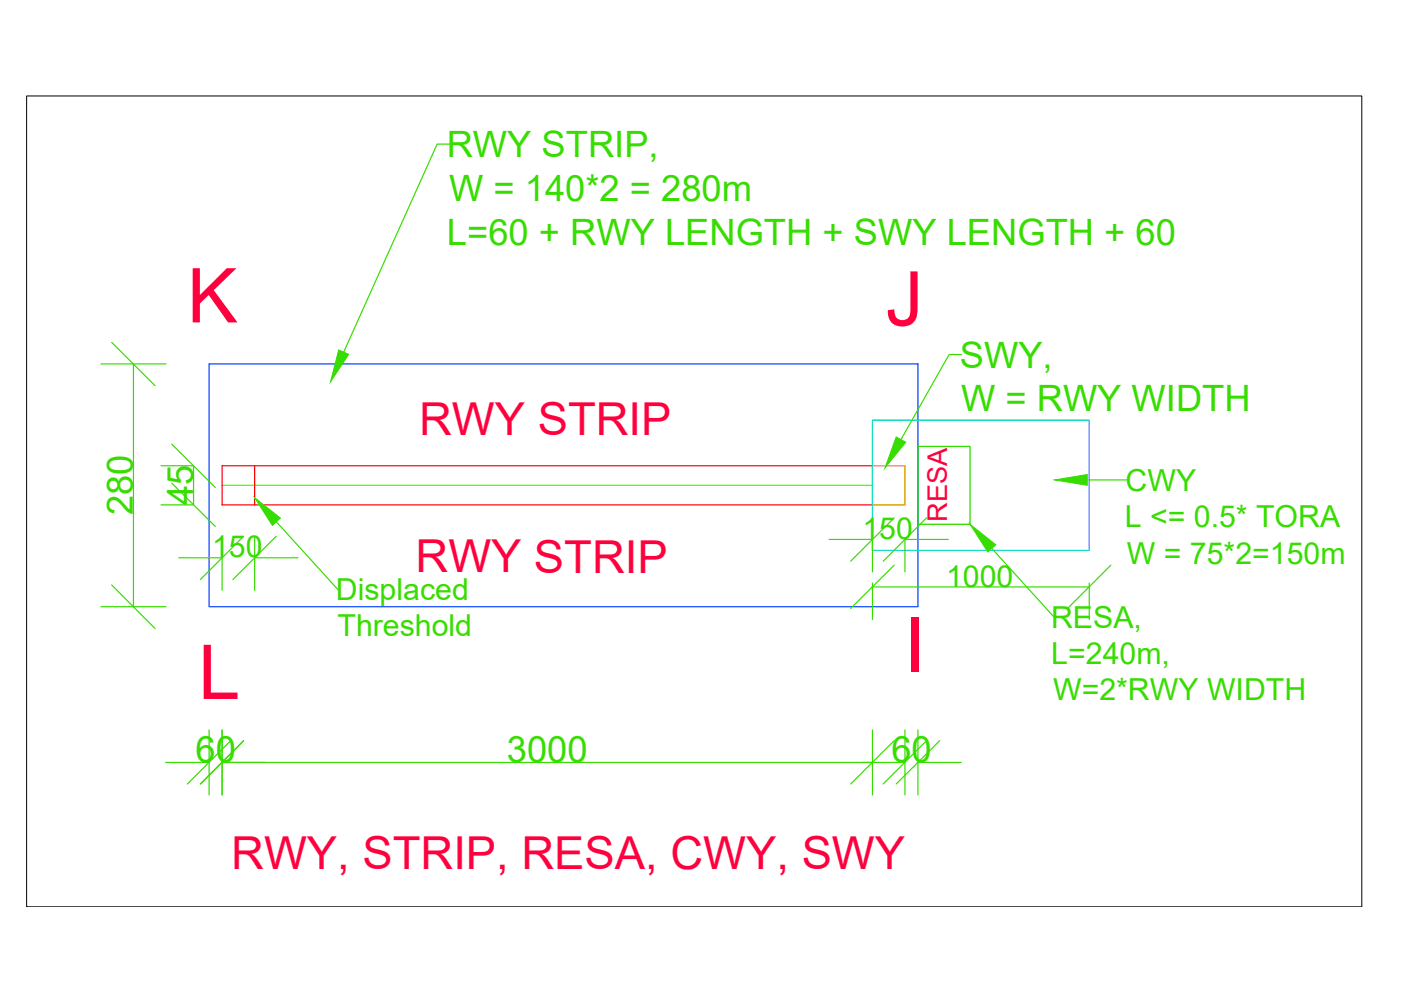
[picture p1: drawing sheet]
<svg xmlns="http://www.w3.org/2000/svg" width="297mm" height="210mm" viewBox="0 0 297 210" stroke-linecap="round" stroke-linejoin="round" font-family="sans-serif">
<!-- layer: Runway -->
<path d="M47.1 98.7h137.9v8.3h-137.9zM54 98.7v8.3" fill="none" stroke="#f00" stroke-width=".25"/>
<!-- layer: Stopway -->
<path d="M185 98.7h6.9v8.3h-6.9" fill="none" stroke="#dda500" stroke-width=".25"/>
<!-- layer: RWY Strip -->
<path d="M44.3 77.2h150.3v51.4h-150.3z" fill="none" stroke="#003fff" stroke-width=".25"/>
<!-- layer: RWY CL -->
<path d="M47.1 102.9h137.9" fill="none" stroke="#3fff00" stroke-width=".25"/>
<!-- layer: RESA -->
<path d="M194.6 94.6h11.1v16.6h-11.1z" fill="none" stroke="#0d0" stroke-width=".25"/>
<!-- layer: ClearWay -->
<path d="M185 89.1h45.9v27.6h-45.9z" fill="none" stroke="#0dd" stroke-width=".25"/>
<!-- layer: Dimtxt -->
<g fill="none" stroke="#37dd00" stroke-width=".25">
<path d="M95.3 30.6h-2.6l-19.8 44.1M21.4 77.2h13.8M28.3 77.2v51.4M203.8 75.2h-2.6l-10.2 18M34.1 98.7h6.9v8.3h-6.9M37.9 118.3h9.2M47.1 113.9v11.3M54 113.9v11.3M54 118.3h9.2M58.6 110.6l13.1 14.4M175.8 114.4h9.2M185 113.9v7.4"/>
<path d="M191.9 113.9v7.4M191.9 114.4h9.2M210.3 116.3l13.1 14.4M230.5 101.8h8.4M21.4 128.6h13.8M185 123.6v7.7M185 124.4h45.9M230.9 123.6v7.7M44.3 154.8v13.8M47.1 154.8v13.8M185 154.8v13.8M191.9 154.8v13.8"/>
<path d="M194.6 154.8v13.8M35.1 161.7h9.2M47.1 161.7h144.8M194.6 161.7h9.2"/>
</g>
<!-- layer: 0 -->
<g fill="none" stroke="#37dd00" stroke-width=".25">
<path d="M23.7 72.6l9.2 9.2M36.4 94.2l9.2 9.2M36.4 102.4l9.2 9.2M51.7 113.7l-9.2 9.2M58.6 113.7l-9.2 9.2M189.6 119.8l-9.2 9.2M189.6 109.8l-9.2 9.2M196.4 109.8l-9.1 9.2M235.5 119.8l-9.2 9.2M23.7 124l9.2 9.3M48.9 157l-9.2 9.2M51.7 157l-9.2 9.2"/>
<path d="M189.6 157l-9.2 9.2M196.4 157l-9.1 9.2M199.2 157l-9.2 9.2"/>
</g>
<!-- layer: Dimtxt -->
<g fill="#37dd00" stroke="#37dd00" stroke-width=".21">
<path d="M190 92.7l2 1.1-4.4 5.4z"/>
<path d="M205.7 111.2l5.4 4.3-1.7 1.5z"/>
<path d="M223.6 101.8l6.9-1.2v2.3z"/>
<path d="M71.8 74.2l2.1 .9-3.8 5.9z"/>
<path d="M54 105.5l5.5 4.3-1.7 1.6z"/>
</g>
<!-- layer: 0 -->
<path d="M5.6 20.3h283.1v172h-283.1z" fill="none" stroke="#000" stroke-width=".21"/>
<g font-size="16.1" fill="#ff003f">
<text x="39.7" y="68.4">K</text>
<text x="187.8" y="69">J</text>
<text x="191.7" y="142.4">I</text>
<text x="42" y="148.2">L</text>
</g>
<g font-size="9.6" fill="#ff003f">
<text x="88.9" y="92.2">RWY STRIP</text>
<text x="88.1" y="121.3">RWY STRIP</text>
<text x="49" y="184.2">RWY, STRIP, RESA, CWY, SWY</text>
</g>
<g font-size="7.7" fill="#37dd00">
<text x="94.7" y="33.3">RWY STRIP,</text>
<text x="95.2" y="42.5">W = 140*2 = 280m</text>
<text x="94.8" y="51.8">L=60 + RWY LENGTH + SWY LENGTH + 60</text>
<text x="203.5" y="78">SWY,</text>
<text x="203.8" y="87.2">W = RWY WIDTH</text>
<text x="41" y="107.1" transform="rotate(-90 41 107.1)">45</text>
<text x="28.2" y="109.2" transform="rotate(-90 28.2 109.2)">280</text>
<text x="41.5" y="161.5">60</text>
<text x="107.5" y="161.5">3000</text>
<text x="189" y="161.5">60</text>
</g>
<g font-size="6.4" fill="#37dd00">
<text x="238.6" y="104.1">CWY</text>
<text x="238.5" y="111.8">L &lt;= 0.5* TORA</text>
<text x="45" y="118.2">150</text>
<text x="182.9" y="114.3">150</text>
<text x="238.9" y="119.5">W = 75*2=150m</text>
<text x="200.6" y="124.4">1000</text>
<text x="71.2" y="127.3">Displaced</text>
<text x="71.6" y="134.9">Threshold</text>
<text x="222.9" y="133.1">RESA,</text>
<text x="222.9" y="140.7">L=240m,</text>
<text x="223.3" y="148.4">W=2*RWY WIDTH</text>
</g>
<text font-size="5.8" fill="#ff003f" x="200.8" y="110.6" transform="rotate(-90 200.8 110.6)">RESA</text>
</svg>
